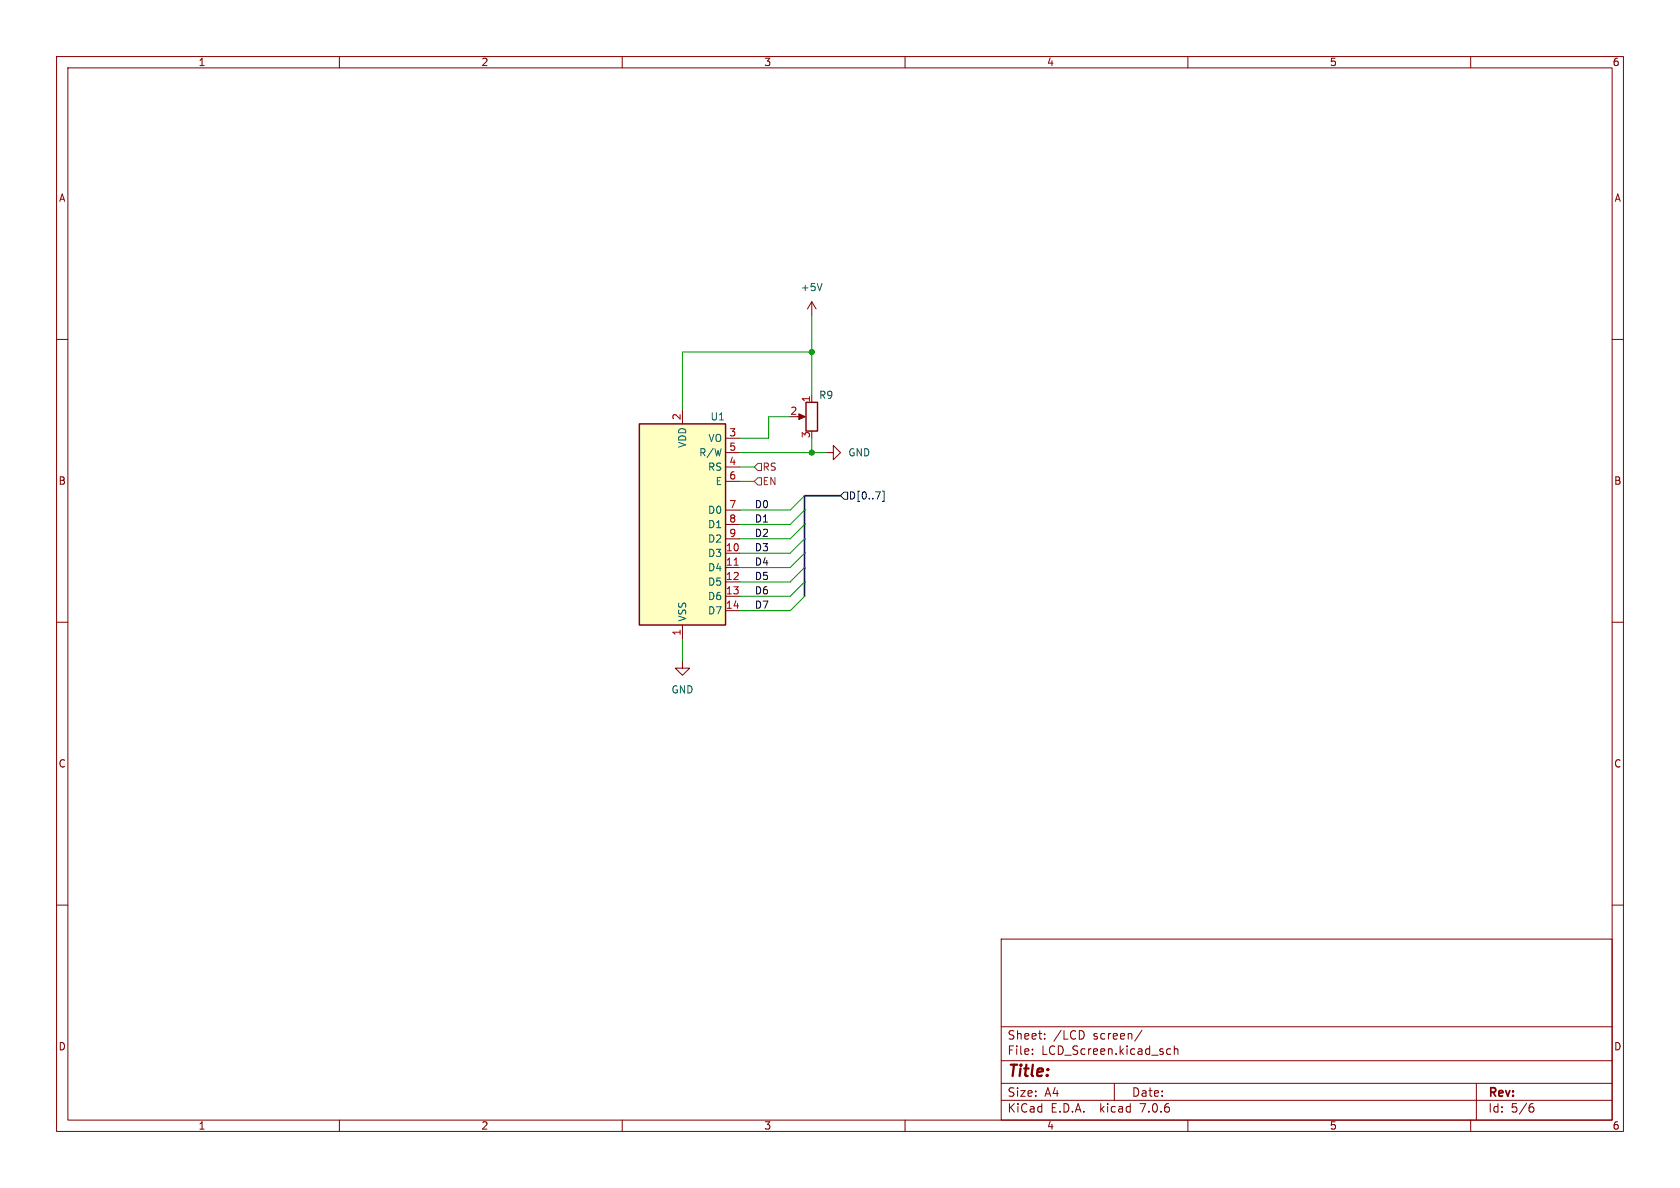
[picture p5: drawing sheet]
<svg xmlns="http://www.w3.org/2000/svg" width="297mm" height="210mm" viewBox="0 0 297 210" stroke-linecap="round" stroke-linejoin="round" font-family="sans-serif">
<g fill="none" stroke="#840000" stroke-width=".18">
<path d="M10 10h277v190h-277zM12 12h273v186h-273zM60 10v2M110 10v2M160 10v2M210 10v2M260 10v2M10 60h2M143.5 53.3v2.6M143.5 53.3l-.8 1.3M143.5 53.3l.8 1.3M285 60h2"/>
<path d="M120.6 72.4v2.5M128.3 77.5h2.5M141 73.7h1M143.5 69.9v1.2M128.3 97.8h2.5M128.3 82.6h2.5M128.3 80h2.5M128.3 85.1h2.5M128.3 90.2h2.5M128.3 92.7h2.5M128.3 95.3h2.5M146 80h1.3v-1.3l1.3 1.3-1.3 1.3v-1.3"/>
<path d="M10 110h2M120.6 116.8v1.3h1.3l-1.3 1.3-1.2-1.3h1.2M120.6 110.5v2.5M128.3 100.3h2.5M128.3 102.9h2.5M128.3 105.4h2.5M128.3 108h2.5M285 110h2M10 160h2M285 160h2M177 166h108v32h-108zM60 198v2"/>
<path d="M110 198v2M160 198v2M177 194.5h108M177 191.5h108M177 187.5h108M177 181.5h108M182.5 186.3v.1M182.5 185.5v.1M184.7 183.6v.1M184.7 182.8v.1M191.6 182.6v.7M197 191.5v3"/>
<path d="M201.9 182.1l-1.3 2M206.4 186.3h.6M206.4 185.5h.6M207.6 185.5l.2-.1 .4 .1v.9M207.6 184.9v1.5M210 198v2M260 198v2M261 191.5v6.5M270.6 195.7h.3l.3 .3-.1 .5-.5 .1M271 195.1l-.4 .1"/>
</g>
<path d="M141.2 73.2l1.2 .5-1.2 .5z" fill="#840000" stroke="#840000" stroke-width=".18"/>
<path d="M113 74.9h15.3v35.6h-15.3zM142.5 71.1h2v5.1h-2z" fill="none" stroke="#840000" stroke-width=".25"/>
<path d="M145.3 50.1l-.4 1.3" fill="none" stroke="#006464" stroke-width=".18"/>
<path d="M113 74.9h15.3v35.6h-15.3z" fill="#ffffc2" stroke="#ffffc2" stroke-width=".18"/>
<path d="M129.8 99.9h.7" fill="none" stroke="#a90000" stroke-width=".18"/>
<path d="M149.2 87h.7v1.3h-.7l-.6-.7zM156 86.8h.3v1.8h-.3" fill="none" stroke="#000084" stroke-width=".18"/>
<path d="M134 81.9h.6v1.3h-.6l-.7-.6zM134 84.5h.6v1.2h-.6l-.7-.6z" fill="none" stroke="#725600" stroke-width=".18"/>
<path d="M148.6 87.6h-6.4v17.8" fill="none" stroke="#000084" stroke-width=".3"/>
<g fill="none" stroke="#009600" stroke-width=".18">
<path d="M143.5 55.9v14M139.7 73.7h-3.8v3.8h-5.1M143.5 62.2h-22.9v10.2M143.5 77.5v2.5M130.8 80h15.2M130.8 85.1h2.5M130.8 82.6h2.5M142.2 87.6l-2.5 2.6h-8.9M142.2 90.2l-2.5 2.5h-8.9M142.2 92.7l-2.5 2.6h-8.9M142.2 95.3l-2.5 2.5h-8.9M142.2 97.8l-2.5 2.5h-8.9"/>
<path d="M120.6 113v3.8M142.2 100.3l-2.5 2.6h-8.9M142.2 105.4l-2.5 2.6h-8.9M142.2 102.9l-2.5 2.5h-8.9"/>
</g>
<g fill="#009600" stroke="#009600" stroke-width=".18">
<circle cx="143.5" cy="62.2" r=".46"/>
<circle cx="143.5" cy="80" r=".46"/>
</g>
<text font-size="2.8" fill="#840000" x="178" y="190.9">Title:</text>
<g font-size="2.1" fill="#840000">
<text x="178" y="184">Sheet:</text>
<text x="186.2" y="184">/LCD</text>
<text x="193.3" y="184">screen/</text>
<text x="178" y="186.7">File:</text>
<text x="184.1" y="186.7">LCD_Screen.kicad_sch</text>
<text x="178" y="196.9">KiCad</text>
<text x="178" y="194.1">Size:</text>
<text x="184.7" y="194.1">A4</text>
<text x="185.7" y="196.9">E.D.A.</text>
<text x="194.6" y="196.9">kicad</text>
<text x="200" y="194.1">Date:</text>
<text x="201.8" y="196.9">7.0.6</text>
<text x="263" y="194.3">Rev:</text>
<text x="263" y="196.9">Id:</text>
<text x="267.1" y="196.9">5/6</text>
</g>
<g font-size="1.8" fill="#840000">
<text x="35" y="11.9">1</text>
<text x="85" y="11.9">2</text>
<text x="135" y="11.9">3</text>
<text x="185" y="11.9">4</text>
<text x="235" y="11.9">5</text>
<text x="285" y="11.9">6</text>
<text x="10.3" y="35.9">A</text>
<text x="285.3" y="35.9">A</text>
<text x="10.3" y="85.9">B</text>
<text x="285.3" y="85.9">B</text>
<text x="10.3" y="135.9">C</text>
<text x="285.3" y="135.9">C</text>
<text x="10.3" y="185.9">D</text>
<text x="285.3" y="185.9">D</text>
<text x="35" y="199.9">1</text>
<text x="85" y="199.9">2</text>
<text x="135" y="199.9">3</text>
<text x="185" y="199.9">4</text>
<text x="235" y="199.9">5</text>
<text x="285" y="199.9">6</text>
</g>
<g font-size="1.8" fill="#006464">
<text x="141.5" y="51.7">+5V</text>
<text x="144.7" y="70.7">R9</text>
<text x="125.5" y="74.5">U1</text>
<text x="121.5" y="79.3" transform="rotate(-90 121.5 79.3)">VDD</text>
<text x="123.5" y="80.9">R/W</text>
<text x="125.1" y="83.4">RS</text>
<text x="125.1" y="78.3">VO</text>
<text x="149.9" y="80.9">GND</text>
<text x="126.4" y="86">E</text>
<text x="125.1" y="91">D0</text>
<text x="125.1" y="93.6">D1</text>
<text x="125.1" y="98.7">D3</text>
<text x="125.1" y="101.2">D4</text>
<text x="125.1" y="96.1">D2</text>
<text x="125.1" y="103.7">D5</text>
<text x="125.1" y="106.3">D6</text>
<text x="121.5" y="110" transform="rotate(-90 121.5 110)">VSS</text>
<text x="125.1" y="108.8">D7</text>
<text x="118.6" y="122.8">GND</text>
</g>
<g font-size="1.8" fill="#a90000">
<text x="143.3" y="71.2" transform="rotate(-90 143.3 71.2)">1</text>
<text x="120.4" y="74.4" transform="rotate(-90 120.4 74.4)">2</text>
<text x="128.8" y="77.2">3</text>
<text x="139.6" y="73.4">2</text>
<text x="143.3" y="77.5" transform="rotate(-90 143.3 77.5)">3</text>
<text x="128.8" y="82.3">4</text>
<text x="128.8" y="79.8">5</text>
<text x="128.8" y="84.8">6</text>
<text x="128.8" y="89.9">7</text>
<text x="128.8" y="92.5">8</text>
<text x="128.8" y="95">9</text>
<text x="128.2" y="97.5">10</text>
<text x="128.2" y="100.1">11</text>
<text x="128.2" y="102.6">12</text>
<text x="128.2" y="105.2">13</text>
<text x="128.2" y="107.7">14</text>
<text x="120.4" y="112.5" transform="rotate(-90 120.4 112.5)">1</text>
</g>
<g font-size="1.8" fill="#725600">
<text x="134.7" y="83.4">RS</text>
<text x="134.7" y="86">EN</text>
</g>
<g font-size="1.8" fill="#0f0f0f">
<text x="133.3" y="89.9">D0</text>
<text x="133.3" y="95">D2</text>
<text x="133.3" y="92.4">D1</text>
<text x="133.3" y="97.5">D3</text>
<text x="133.3" y="100.1">D4</text>
<text x="133.3" y="107.7">D7</text>
<text x="133.3" y="105.1">D6</text>
<text x="133.3" y="102.6">D5</text>
</g>
<text font-size="1.8" fill="#000084" x="150" y="88.5">D[0..7]</text>
</svg>
